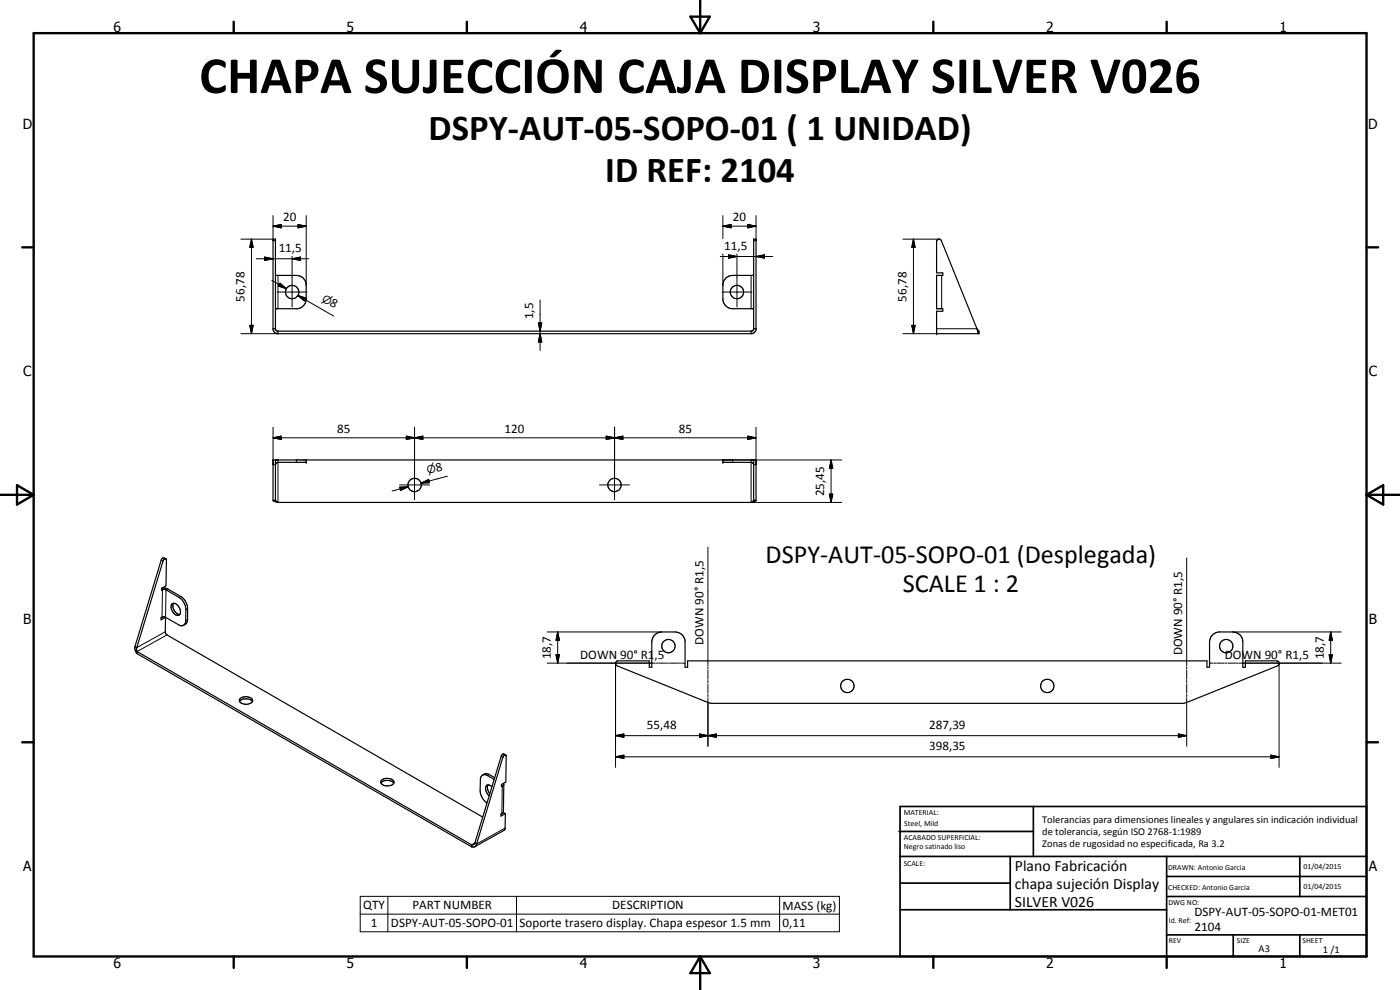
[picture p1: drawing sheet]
<svg xmlns="http://www.w3.org/2000/svg" width="420mm" height="297mm" viewBox="0 0 420 297" stroke-linecap="round" stroke-linejoin="round" font-family="sans-serif">
<g fill="#000">
<circle cx="81.9" cy="71.8" r=".18"/>
<circle cx="82.7" cy="71.8" r=".18"/>
<circle cx="226.2" cy="71.8" r=".18"/>
<circle cx="226.9" cy="71.8" r=".18"/>
<circle cx="281.1" cy="100.1" r=".18"/>
<circle cx="91.9" cy="138" r=".18"/>
<circle cx="91.9" cy="138.7" r=".18"/>
<circle cx="216.9" cy="138.7" r=".18"/>
<circle cx="216.9" cy="138" r=".18"/>
</g>
<g fill="none" stroke="#000" stroke-width=".35">
<path d="M281.3 71.9l.8-.1 .4 .4 10.7 26.4 .6 .8v.7h-12.7v-6.7h1.8v-.8h-1.8v-10h1.8v-.7h-1.8v-9.4zM81.9 98.6h.8M82.7 98.6v-26.8h-.8v27.1l.5 .8 .7 .4h142.6l.8-.4 .4-.8v-27.1h-.7v26.8M82.7 82.6h6.2a2.92 2.92 0 0 1 3 2.7v4.7a3.1 3.1 0 0 1-2.6 2.6h-6.6M82.7 98.6l.2 .6 .4 .2h142.3l.4-.2 .2-.6M83.4 99.4v.7M225.4 99.4v.7M226.2 82.6h-6.3a2.92 2.92 0 0 0-3 2.7v4.7a3.1 3.1 0 0 0 2.6 2.6h6.7M226.2 98.6h.7M293.2 98.6l.5 1.5M82.7 138v12.1M83.4 138l-.7 .2"/>
<path d="M91.9 138v.7h-8.5l-.5 .3-.2 .5M216.9 138v.7h8.5l.6 .3 .2 .5M225.4 138l.8 .2M226.2 138v12.1M81.9 150.1h.8M82.7 150.1l.7 .6M83.4 150.7l-1.5-.5v-12.2h145v12.2l-1.5 .5M83.4 150.7h142M226.2 150.1h.7M226.2 150.1l-.8 .6M48.5 176.5v.6l.8-.3 .5 .2 3.9 2.2a4.5 4.5 0 0 1 2.1 3.7l-.1 3.9-.6 .8M48.5 176.5l1.6 .1 4.1 2.3a4.5 4.5 0 0 1 2.1 3.4l-.1 3.9-.4 1-.7 .4"/>
<path d="M49.8 167.7l-.8-.4-.6 .8-7.9 25.9M49.8 167.7h-.5l-.3 .5-7.9 26.1M49.8 167.7l.1 .2-.1 7.9-1.3 .7M40.5 194l.1 1.2 .5 .9M40.5 194l.6 .3M41.1 194.3v1.2M41.1 195.5v.6M41.1 195.5l100.5 58M41.1 196.1l100.5 58M48.7 185.2l-.4 .1M49.7 185.2l-.1 4.5 .5 .8 94.8 54.7M49.7 185.2l-1.4 .8v-.7"/>
<path d="M49.7 185.2l-.7-.1-.7 .2M49.7 185.2l4.2 2.4h1.2M51.7 181.1a1.86 1.86 0 0 1 2.3 1.6l.2 .9a1.02 1.02 0 0 1-.8 1.1 1.02 1.02 0 0 1-1.2-.6 2.44 2.44 0 0 1-.5-3zM52.1 181a2.58 2.58 0 0 0 1.9 3.4M184.9 198.5l.6-.2h9.3v1.9h.8v-7.6a3 3 0 0 1 3-3h4a2.96 2.96 0 0 1 3 3v7.6h.8v-1.9h155.8v1.9h.8v-7.6a3 3 0 0 1 3-3h4a2.96 2.96 0 0 1 3 3v7.6h.7v-1.9h9.4a.78 .78 0 0 1 .8 .6 .78 .78 0 0 1-.5 .9l-28.1 11.2h-142l-28.1-11.2-.5-.7zM71.9 210.4a2.6 2.6 0 0 1 3.8 .1M72 209.7a2.55 2.55 0 0 1 3.8 .4 2.1 2.1 0 0 1-3.1 1l-.8-.7zM114.3 234.9a2.65 2.65 0 0 1 3.9 .1M114.3 234.9a1.22 1.22 0 0 1 1.4-1.3 1.94 1.94 0 0 1 2.5 1v.4M114.3 234.9a2.64 2.64 0 0 0 3.9 .1M144.8 232.5l.8-.3h.7l2.2 1.1M146.5 235.5a2.22 2.22 0 0 0 .5 2.6"/>
<path d="M146.5 235.5h-.2a1.94 1.94 0 0 0 .1 2.8l.4 .5M146.5 235.5l1.1 .5M148.3 233.8l-2-1.1a1.32 1.32 0 0 0-1.5-.1 1.32 1.32 0 0 0-.6 1.3l-.1 3.3a4.8 4.8 0 0 0 2 3.7M151.1 235l.1 .2M151.2 235.2l-.1 8.3-.7 .8M151.8 226.6l-.8-.4-.6 .5-7.9 26.2M151.8 226.6l-.6 .1-.3 .5-7.9 26M151.8 226.6v8.1l-1.3 .7v.6l.5-.4 .2-.4M141.6 253.5v.6M142.5 252.9l.5 .3M142.5 252.9l-.5 .5-.4 .1M143 253.2l-.5 .8-.9 .1"/>
<path d="M151.7 244.1l-.3 4.9-8.9 5M151.7 244.1l-1.3 .8v-.6M151.7 244.1l-.5-.3-.8 .5"/>
<circle cx="87.7" cy="87.6" r="1.99"/>
<circle cx="221.2" cy="87.6" r="2.01"/>
<circle cx="124.4" cy="145.5" r="2.01"/>
<circle cx="184.4" cy="145.5" r="1.99"/>
<circle cx="200.6" cy="193.9" r="2.01"/>
<circle cx="368" cy="193.9" r="1.99"/>
<circle cx="254.3" cy="205.8" r="2.01"/>
<circle cx="314.3" cy="205.8" r="2.01"/>
</g>
<g fill="none" stroke="#000" stroke-width=".3">
<path d="M72.3 71.8h9.6M75.5 71.8l.5 2.4h-1zM75.5 71.8v28.3M76.9 77.6h15.8M79.4 77.1l2.5 .5-2.5 .5zM81.9 67.9l2.5-.5v1zM81.9 64.7v7.5h.8M81.9 67.9h10M87.7 77.6l2.5-.5v1zM87.7 76.9v15.2M89.4 67.4l2.5 .5-2.5 .5zM91.9 64.7v20.9"/>
<path d="M216.2 77h15.7M216.9 67.9l2.5-.5v1zM216.9 67.9h10M216.9 64.7v6.9M216.9 76.2v9.4M218.6 76.5l2.6 .5-2.6 .5zM221.2 76.2v15.9M224.4 67.4l2.5 .5-2.5 .5zM226.9 77l2.5-.5v1zM226.9 64.7v7.5h-.7M271 71.8h10.8M274.1 71.8l.5 2.4h-1z"/>
<path d="M274.1 71.8v28.3M75 97.6h1l-.5 2.5zM81.6 84.1l4.3 2.5M83.2 87.6h8.9M83.4 82.6v10M84 85l1.9 1.6-2.4-.8zM89.4 88.6l2.4 .9-.5 .8zM89.4 88.6l2.2 1.3M89.4 88.6l10.7 6.2M161.6 96.9h1l-.5 2.5zM162.1 90v15.2M216.7 87.6h9"/>
<path d="M225.4 82.6v10M273.6 97.6h1l-.5 2.5zM281.1 98.6h12.1M282.6 82.6v10M72.3 100.1h11.1M162.1 100.1l.5 2.5h-1zM271 100.1h10.1M81.9 131.4l2.5-.5v1zM81.9 128.2v11.2h.8M81.9 131.4h145M83.4 138v12.7M88.9 138v.7"/>
<path d="M122 130.9l2.4 .5-2.4 .5zM124.4 131.4l2.5-.5v1zM124.4 128.2v21.8M181.9 130.9l2.5 .5-2.5 .5zM181.9 130.9l5 1v-1l-5 1zM184.4 131.4l2.5-.5v1zM184.4 128.2v21.8M216.9 138h35.7M219.9 138v.7M224.4 130.9l2.5 .5-2.5 .5zM225.4 138v12.7h27.2M226.9 128.2v11.2h-.7"/>
<path d="M249.4 138l.5 2.5h-1zM249.4 138v12.7M119.9 145.5h9M120 146.2l2.5-.2-2.3 1.2zM122.5 146l-4.8 1.3M126.4 145l2.2-1.2 .3 1zM128.8 144.3l-2.4 .7M134.3 142.9l-7.9 2.1M179.9 145.5h9M248.9 148.3h1l-.5 2.4zM48.4 168.1l.5 .3M48.5 176.8l.3 .2-.2 8.2"/>
<path d="M50.3 176.7l-.5 .3-.1 8.2M54.2 178.9l-.5 .3M212.5 164.2v35.5M356.1 167.4v32.3M49.6 189.6l-8.5 4.7M50.1 190.5l-9 5M56.3 185.9l-.6 .3M56.3 182.6l-.5 .3M164.2 199h32.5M164.2 189.6h34.4M166.9 196.5h1l-.5 2.5zM167.4 189.6l.5 2.5h-1z"/>
<path d="M167.4 189.6v9.4M184.7 199.1v31.2M197 199h.6M197.8 199h2.3M200.3 199h.6M201.2 199h2.2M203.7 199h.5M204.5 199h1.1M363 199h1.1M364.4 199h.5M365.2 199h2.2M367.7 199h.5"/>
<path d="M368.5 199h2.3M370 189.6h32.5M371 199h.6M371.9 199h30.6M383.9 199.1v31.2M398.9 196.5h1l-.5 2.5zM399.4 189.6l.5 2.5h-1zM399.4 189.6v9.4M212.5 200v.7M212.5 201.1v2.7M212.5 204.2v.7M212.5 205.2v2.7"/>
<path d="M212.5 208.3v.7M212.5 209.3v14.6M356.1 200v.7M356.1 201.1v2.7M356.1 204.2v.7M356.1 205.2v2.7M356.1 208.3v.7M356.1 209.3v14.6M146.8 232.4l-.5 .3M150.4 226.9l.5 .3M150.5 235.7l.2 .1-.1 8.3M184.7 227.1l2.5-.5v1z"/>
<path d="M184.7 220.7l2.5-.5v1zM184.7 227.1h199.2M184.7 220.7h171.4M210 220.2l2.5 .5-2.5 .5zM210 220.2l5 1v-1l-5 1zM212.5 220.7l2.5-.5v1zM353.6 220.2l2.5 .5-2.5 .5zM381.4 226.6l2.5 .5-2.5 .5zM142.5 252.9l-.9 .6M151.6 248.5l-8.6 4.7M108.1 268.9h143.8v10.7h-143.8zM108.1 274.3h143.8"/>
<path d="M116.4 268.9v10.7M155 268.9v10.7M234 268.9v10.7"/>
</g>
<g fill="none" stroke="#000" stroke-width=".71">
<path d="M10.1 9.9h400v277.1h-400zM70.1 6.5v3.4M140.1 6.5v3.4M207.2 5h5.8l-2.9 4.9zM210.1 0v9.9M280.1 6.5v3.4M350.1 6.5v3.4M6.7 74.2h3.4M410.1 74.2h3.5M.1 148.5h10M5.1 145.6l5 2.9-5 2.9zM410.1 148.5h10"/>
<path d="M410.1 148.5l5-2.9v5.8zM6.7 222.7h3.4M410.1 222.7h3.5M70.1 287v3.4M140.1 287v3.4M210.1 287v10M210.1 287l2.9 5h-5.8zM280.1 287v3.4M350.1 287v3.4"/>
</g>
<g fill="none" stroke="#000" stroke-width=".51">
<path d="M269.8 249.5h40.3M270.1 242h140v45h-140zM270.1 257h140M303.2 257v16M310.1 242v15M350.1 257v30M390.1 257v12M270.1 265h33.1M270.1 273h80M350.1 269h60M350.1 263h60M350.1 280.5h60"/>
<path d="M370.1 280.5v6.5M390.1 280.5v6.5"/>
</g>
<g fill="#000">
<path d="M75.5 71.8l.5 2.4h-1zM79.4 77.1l2.5 .5-2.5 .5zM81.9 67.9l2.5-.5v1zM89.4 67.4l2.5 .5-2.5 .5zM87.7 77.6l2.5-.5v1zM218.6 76.5l2.6 .5-2.6 .5zM216.9 67.9l2.5-.5v1zM224.4 67.4l2.5 .5-2.5 .5zM226.9 77l2.5-.5v1zM274.1 71.8l.5 2.4h-1zM75 97.6h1l-.5 2.5zM84 85l1.9 1.6-2.4-.8z"/>
<path d="M89.4 88.6l2.4 .9-.5 .8zM161.6 96.9h1l-.5 2.5zM273.6 97.6h1l-.5 2.5zM162.1 100.1l.5 2.5h-1zM81.9 131.4l2.5-.5v1zM122 130.9l2.4 .5-2.4 .5zM124.4 131.4l2.5-.5v1zM181.9 130.9l2.5 .5-2.5 .5zM184.4 131.4l2.5-.5v1zM224.4 130.9l2.5 .5-2.5 .5zM120 146.2l2.5-.2-2.3 1.2zM126.4 145l2.2-1.2 .3 1z"/>
<path d="M248.9 148.3h1l-.5 2.4zM249.4 138l.5 2.5h-1zM166.9 196.5h1l-.5 2.5zM167.4 189.6l.5 2.5h-1zM398.9 196.5h1l-.5 2.5zM399.4 189.6l.5 2.5h-1zM184.7 227.1l2.5-.5v1zM184.7 220.7l2.5-.5v1zM210 220.2l2.5 .5-2.5 .5zM212.5 220.7l2.5-.5v1zM353.6 220.2l2.5 .5-2.5 .5zM381.4 226.6l2.5 .5-2.5 .5z"/>
</g>
<text font-size="15.8" x="59.8" y="27.9">CHAPA SUJECCIÓN CAJA DISPLAY SILVER V026</text>
<g font-size="11">
<text x="128.6" y="42">DSPY-AUT-05-SOPO-01 ( 1 UNIDAD)</text>
<text x="181.6" y="54.6">ID REF: 2104</text>
</g>
<g font-size="7.9">
<text x="229.8" y="168.8">DSPY-AUT-05-SOPO-01 (Desplegada)</text>
<text x="270.9" y="177.8">SCALE 1 : 2</text>
</g>
<g font-size="4.7">
<text x="304.6" y="261.2">Plano Fabricación</text>
<text x="304.6" y="266.6">chapa sujeción Display</text>
<text x="304.6" y="272">SILVER V026</text>
</g>
<g font-size="4.2">
<text x="34" y="9.6">6</text>
<text x="104" y="9.6">5</text>
<text x="174" y="9.6">4</text>
<text x="244" y="9.6">3</text>
<text x="314" y="9.6">2</text>
<text x="384" y="9.6">1</text>
<text x="6.8" y="38.7">D</text>
<text x="410.6" y="38.7">D</text>
<text x="7" y="112.9">C</text>
<text x="410.8" y="112.9">C</text>
<text x="7" y="187.1">B</text>
<text x="410.8" y="187.1">B</text>
<text x="7" y="261.4">A</text>
<text x="410.8" y="261.4">A</text>
<text x="34" y="290.4">6</text>
<text x="104" y="290.4">5</text>
<text x="174" y="290.4">4</text>
<text x="244" y="290.4">3</text>
<text x="314" y="290.4">2</text>
<text x="384" y="290.4">1</text>
</g>
<g font-size="3.9">
<text x="85" y="66.3">20</text>
<text x="219.9" y="66.3">20</text>
<text x="83.6" y="75.6">11,5</text>
<text x="217.4" y="74.9">11,5</text>
<text x="73.4" y="90.5" transform="rotate(-90 73.4 90.5)">56,78</text>
<text x="98.8" y="91.6" transform="rotate(30 98.8 91.6)">8</text>
<text x="160" y="95.8" transform="rotate(-90 160 95.8)">1,5</text>
<text x="272.1" y="90.5" transform="rotate(-90 272.1 90.5)">56,78</text>
<text x="101.2" y="129.8">85</text>
<text x="151.5" y="129.8">120</text>
<text x="203.7" y="129.8">85</text>
<text x="131.1" y="141.5" transform="rotate(-15 131.1 141.5)">8</text>
<text x="247.3" y="148.8" transform="rotate(-90 247.3 148.8)">25,45</text>
<text x="165.3" y="197.8" transform="rotate(-90 165.3 197.8)">18,7</text>
<text x="174.1" y="197.7">DOWN 90° R1,5</text>
<text x="211.1" y="193.4" transform="rotate(-90 211.1 193.4)">DOWN 90° R1,5</text>
<text x="354.8" y="196.6" transform="rotate(-90 354.8 196.6)">DOWN 90° R1,5</text>
<text x="367.6" y="197.7">DOWN 90° R1,5</text>
<text x="397.3" y="197.8" transform="rotate(-90 397.3 197.8)">18,7</text>
<text x="194.1" y="218.7">55,48</text>
<text x="278.8" y="218.7">287,39</text>
<text x="278.8" y="225">398,35</text>
<text x="109" y="272.9">QTY</text>
<text x="123.8" y="272.8">PART NUMBER</text>
<text x="183.8" y="272.9">DESCRIPTION</text>
<text x="234.9" y="273">MASS (kg)</text>
<text x="358.5" y="275">DSPY-AUT-05-SOPO-01-MET01</text>
<text x="111.3" y="278.2">1</text>
<text x="117.3" y="278.2">DSPY-AUT-05-SOPO-01</text>
<text x="155.9" y="278.3">Soporte trasero display. Chapa espesor 1.5 mm</text>
<text x="234.9" y="278.2">0,11</text>
<text x="358.5" y="279.4">2104</text>
</g>
<g font-size="3.3">
<text x="96.4" y="90.2" transform="rotate(30 96.4 90.2)">n</text>
<text x="128.4" y="142.3" transform="rotate(-15 128.4 142.3)">n</text>
</g>
<g font-size="3.1">
<text x="312.7" y="246.8">Tolerancias para dimensiones lineales y angulares sin indicación individual</text>
<text x="312.7" y="250.4">de tolerancia, según ISO 2768-1:1989</text>
<text x="312.7" y="254">Zonas de rugosidad no especificada, Ra 3.2</text>
<text x="377.7" y="285.6">A3</text>
<text x="397" y="285.9">1 /1</text>
</g>
<g font-size="2.4">
<text x="271.2" y="244.4">MATERIAL:</text>
<text x="271.3" y="252">ACABADO SUPERFICIAL:</text>
<text x="271.4" y="247.9">Steel, Mild</text>
<text x="271.3" y="254.6">Negro satinado liso</text>
<text x="271.2" y="259.7">SCALE:</text>
<text x="350.6" y="260.9">DRAWN: Antonio Garcia</text>
<text x="391.2" y="260.6">01/04/2015</text>
<text x="350.6" y="267">CHECKED: Antonio Garcia</text>
<text x="391.2" y="266.7">01/04/2015</text>
<text x="350.6" y="271.4">DWG NO:</text>
<text x="350.8" y="276.9">Id. Ref:</text>
<text x="350.8" y="282.8">REV</text>
<text x="371.2" y="282.9">SIZE</text>
<text x="390.9" y="282.9">SHEET</text>
</g>
</svg>
